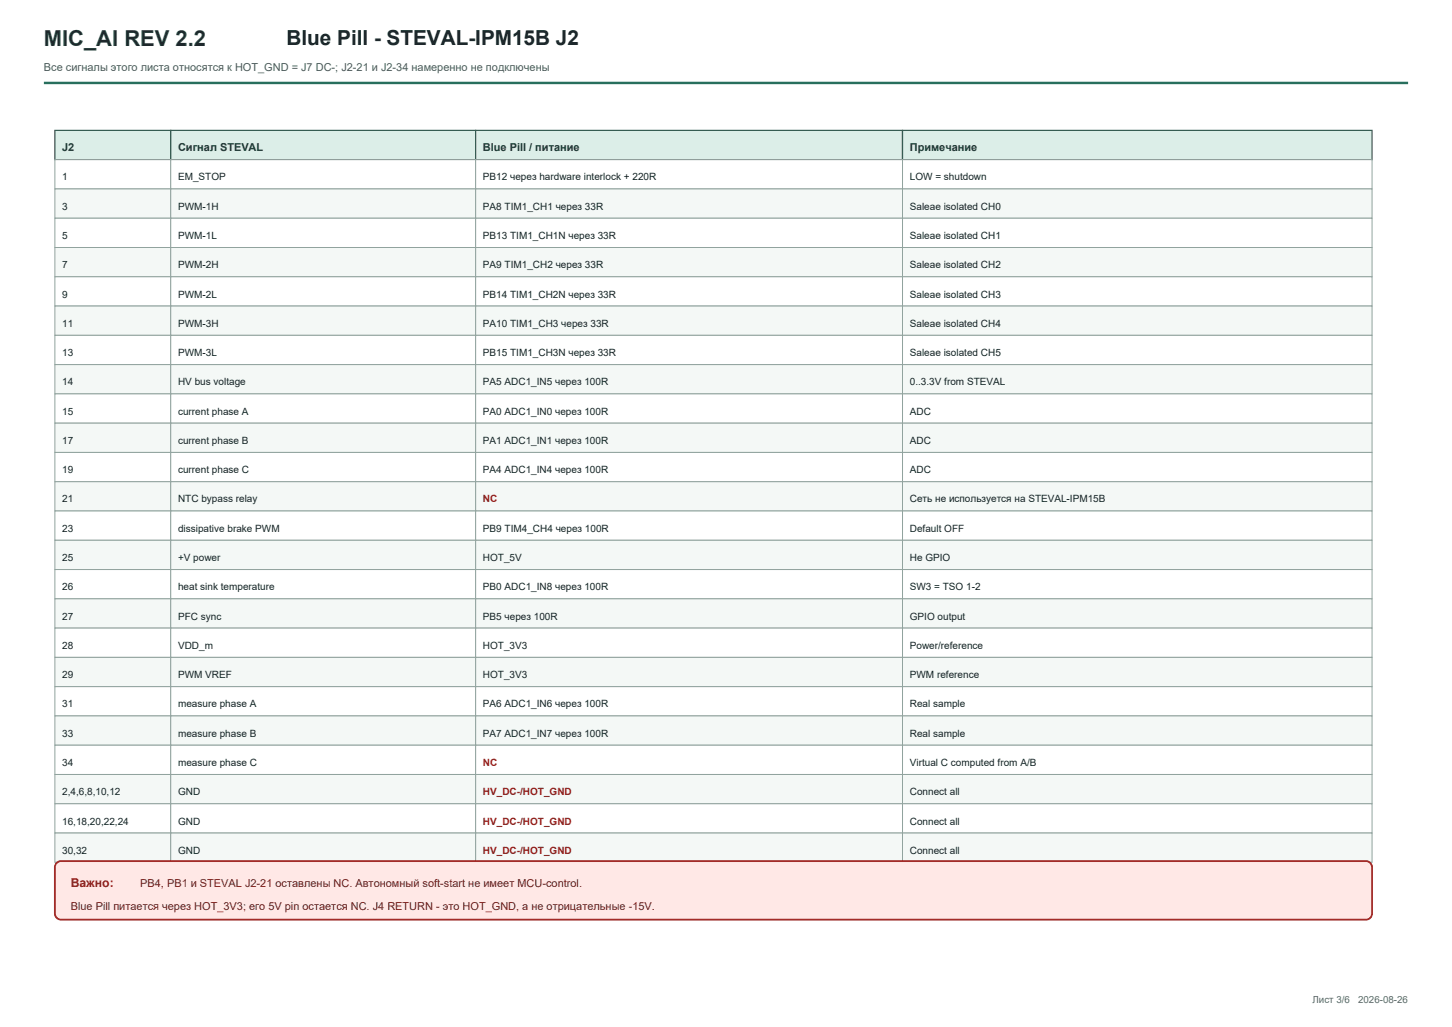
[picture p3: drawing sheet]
<svg xmlns="http://www.w3.org/2000/svg" width="420mm" height="297mm" viewBox="0 0 420 297" stroke-linecap="round" stroke-linejoin="round" font-family="sans-serif">
<path d="M12.7 24h394.6" fill="none" stroke="#286f5d" stroke-width=".71" stroke-linecap="butt"/>
<g fill="#dceee8" stroke="#315b50" stroke-width=".35">
<path d="M15.9 37.7h33.5v8.5h-33.5z" fill-rule="evenodd"/>
<path d="M49.4 37.7h88.2v8.5h-88.2z" fill-rule="evenodd"/>
<path d="M137.6 37.7h123.5v8.5h-123.5z" fill-rule="evenodd"/>
<path d="M261.1 37.7h135.8v8.5h-135.8z" fill-rule="evenodd"/>
</g>
<g fill="#fff" stroke="#91a39e" stroke-width=".29">
<path d="M15.9 46.2h33.5v8.4h-33.5z" fill-rule="evenodd"/>
<path d="M49.4 46.2h88.2v8.4h-88.2z" fill-rule="evenodd"/>
<path d="M137.6 46.2h123.5v8.4h-123.5z" fill-rule="evenodd"/>
<path d="M261.1 46.2h135.8v8.4h-135.8z" fill-rule="evenodd"/>
</g>
<g fill="#f4f8f6" stroke="#91a39e" stroke-width=".29">
<path d="M15.9 54.6h33.5v8.5h-33.5z" fill-rule="evenodd"/>
<path d="M49.4 54.6h88.2v8.5h-88.2z" fill-rule="evenodd"/>
<path d="M137.6 54.6h123.5v8.5h-123.5z" fill-rule="evenodd"/>
<path d="M261.1 54.6h135.8v8.5h-135.8z" fill-rule="evenodd"/>
</g>
<g fill="#fff" stroke="#91a39e" stroke-width=".29">
<path d="M15.9 63.1h33.5v8.5h-33.5z" fill-rule="evenodd"/>
<path d="M49.4 63.1h88.2v8.5h-88.2z" fill-rule="evenodd"/>
<path d="M137.6 63.1h123.5v8.5h-123.5z" fill-rule="evenodd"/>
<path d="M261.1 63.1h135.8v8.5h-135.8z" fill-rule="evenodd"/>
</g>
<g fill="#f4f8f6" stroke="#91a39e" stroke-width=".29">
<path d="M15.9 71.6h33.5v8.4h-33.5z" fill-rule="evenodd"/>
<path d="M49.4 71.6h88.2v8.4h-88.2z" fill-rule="evenodd"/>
<path d="M137.6 71.6h123.5v8.4h-123.5z" fill-rule="evenodd"/>
<path d="M261.1 71.6h135.8v8.4h-135.8z" fill-rule="evenodd"/>
</g>
<g fill="#fff" stroke="#91a39e" stroke-width=".29">
<path d="M15.9 80h33.5v8.5h-33.5z" fill-rule="evenodd"/>
<path d="M49.4 80h88.2v8.5h-88.2z" fill-rule="evenodd"/>
<path d="M137.6 80h123.5v8.5h-123.5z" fill-rule="evenodd"/>
<path d="M261.1 80h135.8v8.5h-135.8z" fill-rule="evenodd"/>
</g>
<g fill="#f4f8f6" stroke="#91a39e" stroke-width=".29">
<path d="M15.9 88.5h33.5v8.5h-33.5z" fill-rule="evenodd"/>
<path d="M49.4 88.5h88.2v8.5h-88.2z" fill-rule="evenodd"/>
<path d="M137.6 88.5h123.5v8.5h-123.5z" fill-rule="evenodd"/>
<path d="M261.1 88.5h135.8v8.5h-135.8z" fill-rule="evenodd"/>
</g>
<g fill="#fff" stroke="#91a39e" stroke-width=".29">
<path d="M15.9 97h33.5v8.4h-33.5z" fill-rule="evenodd"/>
<path d="M49.4 97h88.2v8.4h-88.2z" fill-rule="evenodd"/>
<path d="M137.6 97h123.5v8.4h-123.5z" fill-rule="evenodd"/>
<path d="M261.1 97h135.8v8.4h-135.8z" fill-rule="evenodd"/>
</g>
<g fill="#f4f8f6" stroke="#91a39e" stroke-width=".29">
<path d="M15.9 105.4h33.5v8.5h-33.5z" fill-rule="evenodd"/>
<path d="M49.4 105.4h88.2v8.5h-88.2z" fill-rule="evenodd"/>
<path d="M137.6 105.4h123.5v8.5h-123.5z" fill-rule="evenodd"/>
<path d="M261.1 105.4h135.8v8.5h-135.8z" fill-rule="evenodd"/>
</g>
<g fill="#fff" stroke="#91a39e" stroke-width=".29">
<path d="M15.9 113.9h33.5v8.5h-33.5z" fill-rule="evenodd"/>
<path d="M49.4 113.9h88.2v8.5h-88.2z" fill-rule="evenodd"/>
<path d="M137.6 113.9h123.5v8.5h-123.5z" fill-rule="evenodd"/>
<path d="M261.1 113.9h135.8v8.5h-135.8z" fill-rule="evenodd"/>
</g>
<g fill="#f4f8f6" stroke="#91a39e" stroke-width=".29">
<path d="M15.9 122.4h33.5v8.4h-33.5z" fill-rule="evenodd"/>
<path d="M49.4 122.4h88.2v8.4h-88.2z" fill-rule="evenodd"/>
<path d="M137.6 122.4h123.5v8.4h-123.5z" fill-rule="evenodd"/>
<path d="M261.1 122.4h135.8v8.4h-135.8z" fill-rule="evenodd"/>
</g>
<g fill="#fff" stroke="#91a39e" stroke-width=".29">
<path d="M15.9 130.8h33.5v8.5h-33.5z" fill-rule="evenodd"/>
<path d="M49.4 130.8h88.2v8.5h-88.2z" fill-rule="evenodd"/>
<path d="M137.6 130.8h123.5v8.5h-123.5z" fill-rule="evenodd"/>
<path d="M261.1 130.8h135.8v8.5h-135.8z" fill-rule="evenodd"/>
</g>
<g fill="#f4f8f6" stroke="#91a39e" stroke-width=".29">
<path d="M15.9 139.3h33.5v8.5h-33.5z" fill-rule="evenodd"/>
<path d="M49.4 139.3h88.2v8.5h-88.2z" fill-rule="evenodd"/>
<path d="M137.6 139.3h123.5v8.5h-123.5z" fill-rule="evenodd"/>
<path d="M261.1 139.3h135.8v8.5h-135.8z" fill-rule="evenodd"/>
</g>
<g fill="#fff" stroke="#91a39e" stroke-width=".29">
<path d="M15.9 147.8h33.5v8.4h-33.5z" fill-rule="evenodd"/>
<path d="M49.4 147.8h88.2v8.4h-88.2z" fill-rule="evenodd"/>
<path d="M137.6 147.8h123.5v8.4h-123.5z" fill-rule="evenodd"/>
<path d="M261.1 147.8h135.8v8.4h-135.8z" fill-rule="evenodd"/>
</g>
<g fill="#f4f8f6" stroke="#91a39e" stroke-width=".29">
<path d="M15.9 156.2h33.5v8.5h-33.5z" fill-rule="evenodd"/>
<path d="M49.4 156.2h88.2v8.5h-88.2z" fill-rule="evenodd"/>
<path d="M137.6 156.2h123.5v8.5h-123.5z" fill-rule="evenodd"/>
<path d="M261.1 156.2h135.8v8.5h-135.8z" fill-rule="evenodd"/>
</g>
<g fill="#fff" stroke="#91a39e" stroke-width=".29">
<path d="M15.9 164.7h33.5v8.5h-33.5z" fill-rule="evenodd"/>
<path d="M49.4 164.7h88.2v8.5h-88.2z" fill-rule="evenodd"/>
<path d="M137.6 164.7h123.5v8.5h-123.5z" fill-rule="evenodd"/>
<path d="M261.1 164.7h135.8v8.5h-135.8z" fill-rule="evenodd"/>
</g>
<g fill="#f4f8f6" stroke="#91a39e" stroke-width=".29">
<path d="M15.9 173.2h33.5v8.4h-33.5z" fill-rule="evenodd"/>
<path d="M49.4 173.2h88.2v8.4h-88.2z" fill-rule="evenodd"/>
<path d="M137.6 173.2h123.5v8.4h-123.5z" fill-rule="evenodd"/>
<path d="M261.1 173.2h135.8v8.4h-135.8z" fill-rule="evenodd"/>
</g>
<g fill="#fff" stroke="#91a39e" stroke-width=".29">
<path d="M15.9 181.6h33.5v8.5h-33.5z" fill-rule="evenodd"/>
<path d="M49.4 181.6h88.2v8.5h-88.2z" fill-rule="evenodd"/>
<path d="M137.6 181.6h123.5v8.5h-123.5z" fill-rule="evenodd"/>
<path d="M261.1 181.6h135.8v8.5h-135.8z" fill-rule="evenodd"/>
</g>
<g fill="#f4f8f6" stroke="#91a39e" stroke-width=".29">
<path d="M15.9 190.1h33.5v8.5h-33.5z" fill-rule="evenodd"/>
<path d="M49.4 190.1h88.2v8.5h-88.2z" fill-rule="evenodd"/>
<path d="M137.6 190.1h123.5v8.5h-123.5z" fill-rule="evenodd"/>
<path d="M261.1 190.1h135.8v8.5h-135.8z" fill-rule="evenodd"/>
</g>
<g fill="#fff" stroke="#91a39e" stroke-width=".29">
<path d="M15.9 198.6h33.5v8.4h-33.5z" fill-rule="evenodd"/>
<path d="M49.4 198.6h88.2v8.4h-88.2z" fill-rule="evenodd"/>
<path d="M137.6 198.6h123.5v8.4h-123.5z" fill-rule="evenodd"/>
<path d="M261.1 198.6h135.8v8.4h-135.8z" fill-rule="evenodd"/>
</g>
<g fill="#f4f8f6" stroke="#91a39e" stroke-width=".29">
<path d="M15.9 207h33.5v8.5h-33.5z" fill-rule="evenodd"/>
<path d="M49.4 207h88.2v8.5h-88.2z" fill-rule="evenodd"/>
<path d="M137.6 207h123.5v8.5h-123.5z" fill-rule="evenodd"/>
<path d="M261.1 207h135.8v8.5h-135.8z" fill-rule="evenodd"/>
</g>
<g fill="#fff" stroke="#91a39e" stroke-width=".29">
<path d="M15.9 215.5h33.5v8.5h-33.5z" fill-rule="evenodd"/>
<path d="M49.4 215.5h88.2v8.5h-88.2z" fill-rule="evenodd"/>
<path d="M137.6 215.5h123.5v8.5h-123.5z" fill-rule="evenodd"/>
<path d="M261.1 215.5h135.8v8.5h-135.8z" fill-rule="evenodd"/>
</g>
<g fill="#f4f8f6" stroke="#91a39e" stroke-width=".29">
<path d="M15.9 224h33.5v8.4h-33.5z" fill-rule="evenodd"/>
<path d="M49.4 224h88.2v8.4h-88.2z" fill-rule="evenodd"/>
<path d="M137.6 224h123.5v8.4h-123.5z" fill-rule="evenodd"/>
<path d="M261.1 224h135.8v8.4h-135.8z" fill-rule="evenodd"/>
</g>
<g fill="#fff" stroke="#91a39e" stroke-width=".29">
<path d="M15.9 232.4h33.5v8.5h-33.5z" fill-rule="evenodd"/>
<path d="M49.4 232.4h88.2v8.5h-88.2z" fill-rule="evenodd"/>
<path d="M137.6 232.4h123.5v8.5h-123.5z" fill-rule="evenodd"/>
<path d="M261.1 232.4h135.8v8.5h-135.8z" fill-rule="evenodd"/>
</g>
<g fill="#f4f8f6" stroke="#91a39e" stroke-width=".29">
<path d="M15.9 240.9h33.5v8.5h-33.5z" fill-rule="evenodd"/>
<path d="M49.4 240.9h88.2v8.5h-88.2z" fill-rule="evenodd"/>
<path d="M137.6 240.9h123.5v8.5h-123.5z" fill-rule="evenodd"/>
<path d="M261.1 240.9h135.8v8.5h-135.8z" fill-rule="evenodd"/>
</g>
<path d="M16.4 249.5l1.2-.5h377.5a1.76 1.76 0 0 1 1.8 1.8v13.4a1.76 1.76 0 0 1-1.8 1.8h-377.5a1.76 1.76 0 0 1-1.7-1.8v-13.4z" fill-rule="evenodd" fill="#ffe8e6" stroke="#a32b28" stroke-width=".53"/>
<text font-size="6.3" fill="#163c32" x="12.7" y="13.4">MIC_AI REV 2.2</text>
<text font-size="6" fill="#172126" x="82.9" y="13.1">Blue Pill - STEVAL-IPM15B J2</text>
<text font-size="3.5" fill="#8f211e" x="20.5" y="256.4">Важно:</text>
<text font-size="3.2" fill="#4b5f59" x="12.7" y="20.5">Все сигналы этого листа относятся к HOT_GND = J7 DC-; J2-21 и J2-34 намеренно не подключены</text>
<g font-size="3.2" fill="#183f35">
<text x="18" y="43.7">J2</text>
<text x="51.5" y="43.7">Сигнал STEVAL</text>
<text x="139.7" y="43.7">Blue Pill / питание</text>
<text x="263.2" y="43.7">Примечание</text>
</g>
<g font-size="3.2" fill="#612321">
<text x="40.6" y="256.4">PB4, PB1 и STEVAL J2-21 оставлены NC. Автономный soft-start не имеет MCU-control.</text>
<text x="20.5" y="263.1">Blue Pill питается через HOT_3V3; его 5V pin остается NC. J4 RETURN - это HOT_GND, а не отрицательные -15V.</text>
</g>
<g font-size="2.9" fill="#172126">
<text x="18" y="52.2">1</text>
<text x="51.5" y="52.2">EM_STOP</text>
<text x="139.7" y="52.2">PB12 через hardware interlock + 220R</text>
<text x="263.2" y="52.2">LOW = shutdown</text>
<text x="18" y="60.6">3</text>
<text x="51.5" y="60.6">PWM-1H</text>
<text x="139.7" y="60.6">PA8 TIM1_CH1 через 33R</text>
<text x="263.2" y="60.6">Saleae isolated CH0</text>
<text x="18" y="69.1">5</text>
<text x="51.5" y="69.1">PWM-1L</text>
<text x="139.7" y="69.1">PB13 TIM1_CH1N через 33R</text>
<text x="263.2" y="69.1">Saleae isolated CH1</text>
<text x="18" y="77.6">7</text>
<text x="51.5" y="77.6">PWM-2H</text>
<text x="139.7" y="77.6">PA9 TIM1_CH2 через 33R</text>
<text x="263.2" y="77.6">Saleae isolated CH2</text>
<text x="18" y="86">9</text>
<text x="51.5" y="86">PWM-2L</text>
<text x="139.7" y="86">PB14 TIM1_CH2N через 33R</text>
<text x="263.2" y="86">Saleae isolated CH3</text>
<text x="18" y="94.5">11</text>
<text x="51.5" y="94.5">PWM-3H</text>
<text x="139.7" y="94.5">PA10 TIM1_CH3 через 33R</text>
<text x="263.2" y="94.5">Saleae isolated CH4</text>
<text x="18" y="103">13</text>
<text x="51.5" y="103">PWM-3L</text>
<text x="139.7" y="103">PB15 TIM1_CH3N через 33R</text>
<text x="263.2" y="103">Saleae isolated CH5</text>
<text x="18" y="111.4">14</text>
<text x="51.5" y="111.4">HV bus voltage</text>
<text x="139.7" y="111.4">PA5 ADC1_IN5 через 100R</text>
<text x="263.2" y="111.4">0..3.3V from STEVAL</text>
<text x="18" y="119.9">15</text>
<text x="51.5" y="119.9">current phase A</text>
<text x="139.7" y="119.9">PA0 ADC1_IN0 через 100R</text>
<text x="263.2" y="119.9">ADC</text>
<text x="18" y="128.4">17</text>
<text x="51.5" y="128.4">current phase B</text>
<text x="139.7" y="128.4">PA1 ADC1_IN1 через 100R</text>
<text x="263.2" y="128.4">ADC</text>
<text x="18" y="136.8">19</text>
<text x="51.5" y="136.8">current phase C</text>
<text x="139.7" y="136.8">PA4 ADC1_IN4 через 100R</text>
<text x="263.2" y="136.8">ADC</text>
<text x="18" y="145.3">21</text>
<text x="51.5" y="145.3">NTC bypass relay</text>
<text x="263.2" y="145.3">Сеть не используется на STEVAL-IPM15B</text>
<text x="18" y="153.8">23</text>
<text x="51.5" y="153.8">dissipative brake PWM</text>
<text x="139.7" y="153.8">PB9 TIM4_CH4 через 100R</text>
<text x="263.2" y="153.8">Default OFF</text>
<text x="18" y="162.2">25</text>
<text x="51.5" y="162.2">+V power</text>
<text x="139.7" y="162.2">HOT_5V</text>
<text x="263.2" y="162.2">Не GPIO</text>
<text x="18" y="170.7">26</text>
<text x="51.5" y="170.7">heat sink temperature</text>
<text x="139.7" y="170.7">PB0 ADC1_IN8 через 100R</text>
<text x="263.2" y="170.7">SW3 = TSO 1-2</text>
<text x="18" y="179.2">27</text>
<text x="51.5" y="179.2">PFC sync</text>
<text x="139.7" y="179.2">PB5 через 100R</text>
<text x="263.2" y="179.2">GPIO output</text>
<text x="18" y="187.6">28</text>
<text x="51.5" y="187.6">VDD_m</text>
<text x="139.7" y="187.6">HOT_3V3</text>
<text x="263.2" y="187.6">Power/reference</text>
<text x="18" y="196.1">29</text>
<text x="51.5" y="196.1">PWM VREF</text>
<text x="139.7" y="196.1">HOT_3V3</text>
<text x="263.2" y="196.1">PWM reference</text>
<text x="18" y="204.6">31</text>
<text x="51.5" y="204.6">measure phase A</text>
<text x="139.7" y="204.6">PA6 ADC1_IN6 через 100R</text>
<text x="263.2" y="204.6">Real sample</text>
<text x="18" y="213">33</text>
<text x="51.5" y="213">measure phase B</text>
<text x="139.7" y="213">PA7 ADC1_IN7 через 100R</text>
<text x="263.2" y="213">Real sample</text>
<text x="18" y="221.5">34</text>
<text x="51.5" y="221.5">measure phase C</text>
<text x="263.2" y="221.5">Virtual C computed from A/B</text>
<text x="18" y="230">2,4,6,8,10,12</text>
<text x="51.5" y="230">GND</text>
<text x="263.2" y="230">Connect all</text>
<text x="18" y="238.4">16,18,20,22,24</text>
<text x="51.5" y="238.4">GND</text>
<text x="263.2" y="238.4">Connect all</text>
<text x="18" y="246.9">30,32</text>
<text x="51.5" y="246.9">GND</text>
<text x="263.2" y="246.9">Connect all</text>
</g>
<g font-size="2.9" fill="#8c231f">
<text x="139.7" y="145.3">NC</text>
<text x="139.7" y="221.5">NC</text>
<text x="139.7" y="230">HV_DC-/HOT_GND</text>
<text x="139.7" y="238.4">HV_DC-/HOT_GND</text>
<text x="139.7" y="246.9">HV_DC-/HOT_GND</text>
</g>
<g font-size="2.8" fill="#5b6965">
<text x="379.7" y="289.9">Лист 3/6</text>
<text x="392.8" y="289.9">2026-08-26</text>
</g>
</svg>
